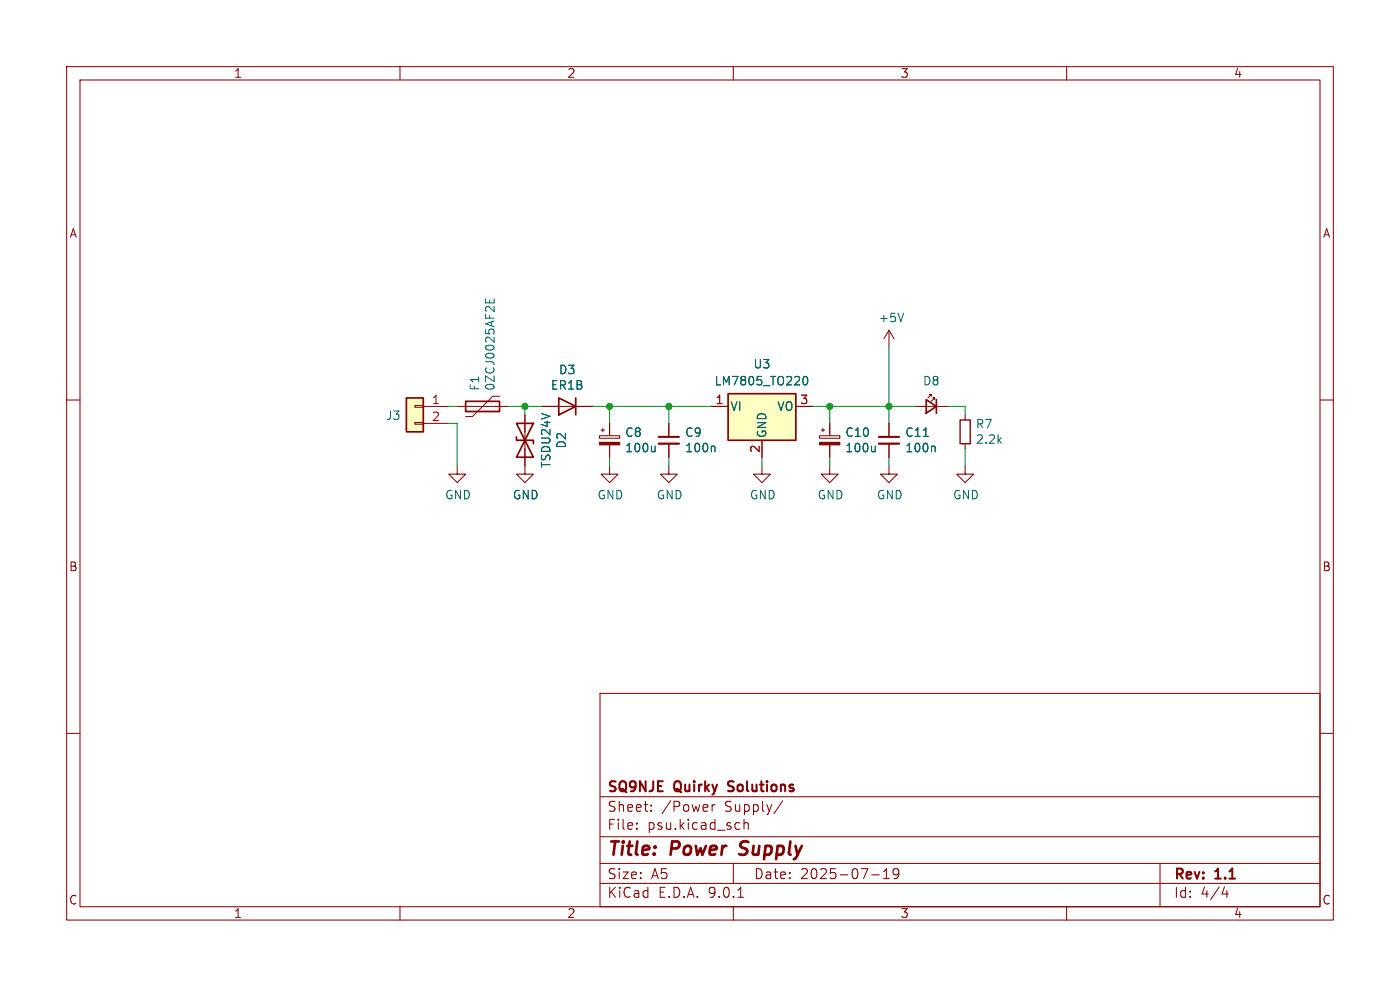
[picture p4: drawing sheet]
<svg xmlns="http://www.w3.org/2000/svg" width="297mm" height="210mm" viewBox="0 0 297 210" stroke-linecap="round" stroke-linejoin="round" font-family="sans-serif">
<g fill="none" stroke="#840000" stroke-width=".22">
<path d="M14.1 14.1h268.8v181.1h-268.8zM17 17h263v175.3h-263zM84.9 14.1v2.9M155.6 14.1v2.9M226.3 14.1v2.9M14.1 84.9h2.9M115 86.2h10.7M127.2 92.4h4.3v.6h-4.3zM127.5 91.2h.7M127.9 90.9v.7M129.3 98.8v1.8h1.8l-1.8 1.8-1.8-1.8h1.8M129.3 89.8v2.6"/>
<path d="M129.3 94.4v2.6M141.9 98.8v1.8h1.8l-1.8 1.8-1.8-1.8h1.8M141.9 89.8v2.9M141.9 94.1v2.9M204.8 98.8v1.8h1.8l-1.8 1.8-1.8-1.8h1.8M280 84.9h2.9M14.1 155.6h2.9M127.3 147.1h152.7v45.2h-152.7zM280 155.6h2.9M127.3 177.5h152.7M127.3 169h152.7M135.1 175.7v.2"/>
<path d="M135.1 174.6v.2M138.1 171.9v.2M138.1 170.8v.2M151.1 170.7v1.4M151.7 170.7l-.4 .1-.2 .3M156.7 174.5l.2 .1M156.9 175.8l-.2 .1M157.8 173.8v2.1M157.8 174.7a.53 .53 0 0 1 .9 .1v1.1M166 169.9l-1.8 2.7M84.9 192.3v2.9M127.3 187.4h152.7"/>
<path d="M127.3 183.2h152.7M155.6 192.3v2.9M155.6 183.2v4.2M156.5 190.3h1.2M184.9 185.6h1.6M187.4 186.4h1.3M187.4 184.9l.6-.6v2.1M190.7 185.2l-.4 .4h-.4l-.4-.4v-.5l.2-.3 .6-.1 .3 .2a1.4 1.4 0 0 1-.5 1.9h-.4M226.3 192.3v2.9M246.1 183.2v9.1M259.8 188.1l-.5 1.5h1.3M260.3 188.9v1.4"/>
</g>
<path d="M157.3 178.8l-.2 .2 .1 .6M156.8 181.2l.4 .1" fill="none" stroke="#840000" stroke-width=".57"/>
<path d="M154.4 167.7l.3 .1M154.5 165.9v.6" fill="none" stroke="#840000" stroke-width=".42"/>
<path d="M139.7 92.7h4.3" fill="none" stroke="#840000" stroke-width=".43"/>
<path d="M139.7 94.1h4.3" fill="none" stroke="#840000" stroke-width=".47"/>
<path d="M139 94.6v1.2M139 95.7l-.3 .1M151.4 94.6l.3 .3v.9" fill="none" stroke="#006464" stroke-width=".22"/>
<path d="M118.5 84.4l3.6 1.8-3.6 1.8zM122.1 84.4v3.6" fill="none" stroke="#840000" stroke-width=".36"/>
<path d="M127.2 93.8h4.3v.6h-4.3z" fill="#840000" stroke="#840000" stroke-width=".22"/>
<path d="M86.2 84.4h3.6v7.2h-3.6z" fill="#ffffc2"/>
<path d="M86.2 84.4h3.6v7.2h-3.6zM109.6 89.8l3.6 7.2h-3.6l3.6-7.2zM109.6 92.7v.7h3.6v.7" fill="none" stroke="#840000" stroke-width=".36"/>
<path d="M88 86h1.8v.4h-1.8zM88 89.6h1.8v.4h-1.8zM89.8 86.2h5.4M89.8 89.8h5.4M97 98.8v1.8h1.8l-1.8 1.8-1.8-1.8h1.8M111.4 88v12.6h1.8l-1.8 1.8-1.8-1.8h1.8M161.6 98.8v1.8h1.8l-1.8 1.8-1.7-1.8h1.7M204.8 88v1.1M204.8 94.1v1.1" fill="none" stroke="#840000" stroke-width=".22"/>
<path d="M203.7 89.1h2.1v5h-2.1z" fill="none" stroke="#840000" stroke-width=".29"/>
<path d="M154.5 83.5h14.3v9.9h-14.3z" fill="#ffffc2"/>
<path d="M98.8 85.1h7.2v2.2h-7.2zM154.5 83.5h14.3v9.9h-14.3zM196.5 84.8l2.1 1.4-2.1 1.4zM198.6 84.8v2.8" fill="none" stroke="#840000" stroke-width=".36"/>
<g fill="none" stroke="#840000" stroke-width=".22">
<path d="M188.6 70l-1.1 1.8M188.6 70l1.1 1.8M188.6 70v3.6M97 86.2h10.8M106 84.1h-1.5l-4.3 4.3h-1.4M111.4 88v3.6M111.4 95.2v3.6M115 86.2h3.5M122.1 86.2h3.6M129.3 89.8v2.6M129.3 94.4v2.6M141.9 89.8v2.9"/>
<path d="M141.9 94.1v2.9M150.9 86.2h3.6M161.6 93.4v3.6M168.8 86.2h3.6M173.9 92.4h4.3v.6h-4.3zM174.2 91.2h.7M174.6 90.9v.7M176 98.8v1.8h1.8l-1.8 1.8-1.8-1.8h1.8M176 89.8v2.6M176 94.4v2.6M188.6 98.8v1.8h1.8l-1.8 1.8-1.8-1.8h1.8M188.6 89.8v2.9"/>
<path d="M188.6 94.1v2.9M194 86.2h7.2M197.6 84.1v-.4h-.4h.4l-.7 .7M198.3 84.8v-.4h-.4h.4l-.7 .7"/>
</g>
<path d="M103 63.4v.8h1.8v-.8M103.9 63.7v.5M191.7 66.4l-.6 1.8M139 94.6v1.2M139 95.7l-.3 .1M151.4 94.6l.3 .3v.9M170.5 80l.3-.2a.98 .98 0 0 1 .7 .8 .98 .98 0 0 1-.4 1h-.2a.97 .97 0 0 1-.4-1.6zM185.7 94.6v1.2M185.7 95.7l-.3 .1M195.9 92.6h1M198.1 94.6l.3 .3v.9" fill="none" stroke="#006464" stroke-width=".22"/>
<path d="M186.4 92.7h4.3" fill="none" stroke="#840000" stroke-width=".43"/>
<path d="M186.4 94.1h4.3" fill="none" stroke="#840000" stroke-width=".47"/>
<path d="M173.9 93.8h4.3v.6h-4.3z" fill="#840000" stroke="#840000" stroke-width=".22"/>
<g fill="none" stroke="#009600" stroke-width=".22">
<path d="M188.6 73.6v16.2M95.2 86.2h1.8M95.2 89.8h1.8v9M107.8 86.2h7.2M111.4 86.2v1.8M125.7 86.2h25.2M129.3 86.2v3.6M129.3 97v1.8M141.9 86.2v3.6M141.9 97v1.8M161.6 97v1.8M172.4 86.2h21.6"/>
<path d="M176 86.2v3.6M176 97v1.8M188.6 97v1.8M201.2 86.2h3.6v1.8M204.8 95.2v3.6"/>
</g>
<g fill="#009600" stroke="#009600" stroke-width=".22">
<circle cx="111.4" cy="86.2" r=".65"/>
<circle cx="129.3" cy="86.2" r=".65"/>
<circle cx="141.9" cy="86.2" r=".65"/>
<circle cx="188.6" cy="86.2" r=".65"/>
<circle cx="176" cy="86.2" r=".65"/>
</g>
<g font-size="3.9" fill="#840000">
<text x="128.7" y="182.3">Title:</text>
<text x="142.4" y="182.3">Power</text>
<text x="158.2" y="182.3">Supply</text>
</g>
<g font-size="3" fill="#840000">
<text x="128.7" y="172.5">Sheet:</text>
<text x="128.7" y="168.6">SQ9NJE</text>
<text x="140.3" y="172.5">/Power</text>
<text x="143.2" y="168.6">Quirky</text>
<text x="153.8" y="172.5">Supply/</text>
<text x="155.5" y="168.6">Solutions</text>
<text x="128.7" y="176.3">File:</text>
<text x="137.3" y="176.3">psu.kicad_sch</text>
<text x="128.7" y="190.8">KiCad</text>
<text x="128.7" y="186.8">Size:</text>
<text x="138.1" y="186.8">A5</text>
<text x="139.6" y="190.8">E.D.A.</text>
<text x="150.4" y="190.8">9.0.1</text>
<text x="159.8" y="186.8">Date:</text>
<text x="169.7" y="186.8">2025-07-19</text>
<text x="248.9" y="187.1">Rev:</text>
<text x="248.9" y="190.8">Id:</text>
<text x="254.7" y="190.8">4/4</text>
<text x="257.9" y="187.1">1.1</text>
</g>
<g font-size="2.6" fill="#840000">
<text x="49.5" y="16.8">1</text>
<text x="120.2" y="16.8">2</text>
<text x="190.9" y="16.8">3</text>
<text x="261.6" y="16.8">4</text>
<text x="14.6" y="50.7">A</text>
<text x="280.5" y="50.7">A</text>
<text x="14.5" y="121.5">B</text>
<text x="280.4" y="121.5">B</text>
<text x="14.5" y="192.2">C</text>
<text x="49.5" y="195">1</text>
<text x="120.2" y="195">2</text>
<text x="190.9" y="195">3</text>
<text x="261.6" y="195">4</text>
<text x="280.4" y="192.2">C</text>
</g>
<g font-size="2.5" fill="#006464">
<text x="186.2" y="68.6">+5V</text>
<text x="101.9" y="83" transform="rotate(-90 101.9 83)">F1</text>
<text x="105.2" y="83" transform="rotate(-90 105.2 83)">0ZCJ0025AF2E</text>
<text x="116.7" y="82.9">ER1B</text>
<text x="118.4" y="79.7">D3</text>
<text x="151.5" y="82">LM7805_TO220</text>
<text x="159.7" y="78.5">U3</text>
<text x="195.7" y="82">D8</text>
<text x="81.8" y="89.4">J3</text>
<text x="154.8" y="87.4">VI</text>
<text x="164.8" y="87.4">VO</text>
<text x="120.3" y="95.3" transform="rotate(-90 120.3 95.3)">D2</text>
<text x="132.5" y="93">C8</text>
<text x="145.2" y="93">C9</text>
<text x="162.9" y="93" transform="rotate(-90 162.9 93)">GND</text>
<text x="179.2" y="93">C10</text>
<text x="191.9" y="93">C11</text>
<text x="206.9" y="91.2">R7</text>
<text x="206.9" y="94.4">2.2k</text>
<text x="117.1" y="99.4" transform="rotate(-90 117.1 99.4)">TSDU24V</text>
<text x="132.5" y="96.2">100u</text>
<text x="145.2" y="96.2">100n</text>
<text x="179.2" y="96.2">100u</text>
<text x="191.9" y="96.2">100n</text>
<text x="94.3" y="106.2">GND</text>
<text x="108.7" y="106.2">GND</text>
<text x="126.6" y="106.2">GND</text>
<text x="139.2" y="106.2">GND</text>
<text x="158.9" y="106.2">GND</text>
<text x="173.3" y="106.2">GND</text>
<text x="185.9" y="106.2">GND</text>
<text x="202.1" y="106.2">GND</text>
</g>
<g font-size="2.5" fill="#a90000">
<text x="91.5" y="85.9">1</text>
<text x="91.5" y="89.4">2</text>
<text x="151.7" y="85.9">1</text>
<text x="169.6" y="85.9">3</text>
<text x="161.3" y="96.2" transform="rotate(-90 161.3 96.2)">2</text>
</g>
</svg>
